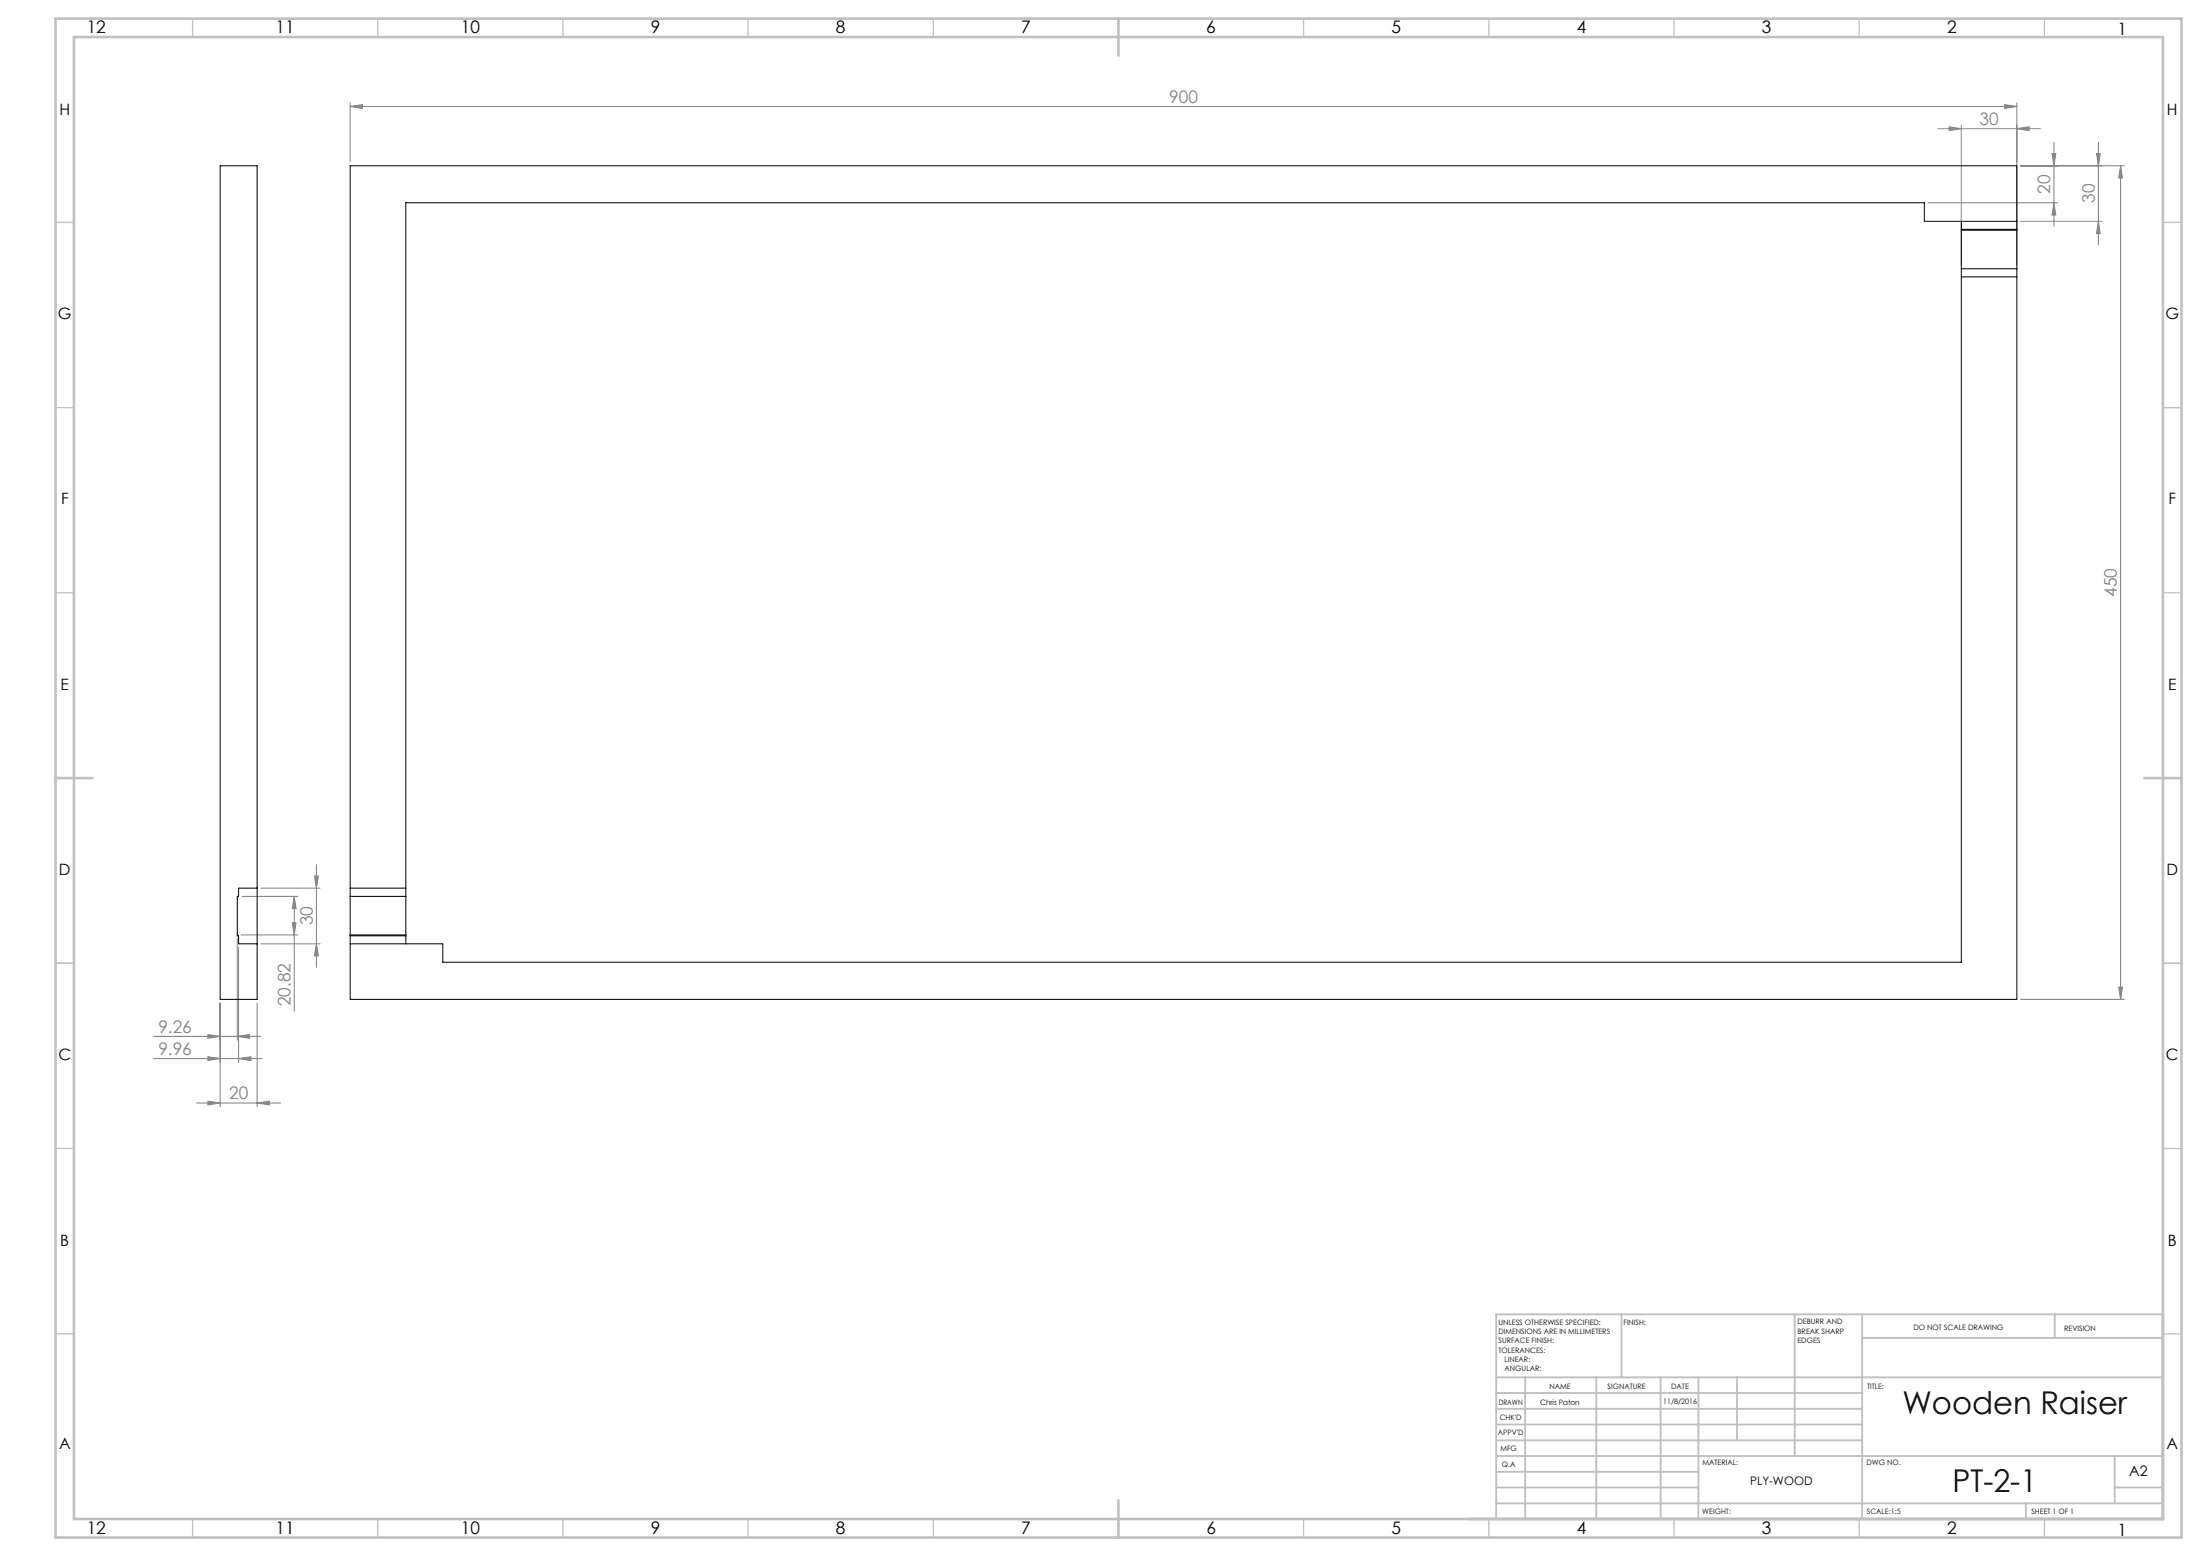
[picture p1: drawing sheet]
<svg xmlns="http://www.w3.org/2000/svg" width="594mm" height="420mm" viewBox="0 0 594 420" stroke-linecap="round" stroke-linejoin="round" font-family="sans-serif">
<g fill="none" stroke="#808080" stroke-width=".27">
<path d="M94.5 28.7l3.4-.5v1.1zM94.5 27.7v16M94.5 28.7h450M523.2 34.7h27.7M526.3 34.2l3.3 .5-3.3 .6zM529.6 33.7v37.8M541.3 28.2l3.2 .5-3.2 .6zM544.5 34.7l3.4-.5v1.1zM544.5 27.7v43.8M554.6 38.4v22.7M566.6 38.4v27.7M520.6 54.7h35"/>
<path d="M545.6 44.7h27.9M545.6 59.7h21.9M554 41.4h1.1l-.5 3.3zM554.6 54.7l.5 3.3h-1.1zM566.1 41.4h1l-.5 3.3zM566.6 59.7l.5 3.4h-1zM572.6 44.7l.5 3.3h-1zM572.6 44.7v225.1M70.4 239.7h16M84.9 236.4h1l-.5 3.3zM85.4 233.4v27.7M64.1 253.3v27.5"/>
<path d="M64.4 255.7v31.1M65.1 252.4h15.3M65.4 242h15M70.4 254.8h16M78.9 249h1l-.5 3.4zM79.4 242v30.9M79.4 242l.5 3.3h-1zM85.4 254.8l.5 3.2h-1zM41.5 279.7h28.9M56.1 279.2l3.3 .5-3.3 .6zM59.4 270.7v28M64.1 279.7l3.3-.5v1.1z"/>
<path d="M69.4 270.7v28M545.6 269.8h27.9M572.1 266.4h1l-.5 3.4zM41.5 285.7h29.3M53.1 297.7h22.7M56.1 297.2l3.3 .5-3.3 .6zM56.1 285.2l3.3 .5-3.3 .6zM64.4 285.7l3.3-.5v1.1zM69.4 297.7l3.3-.5v1.1z"/>
</g>
<g fill="none" stroke="#c0c0c0" stroke-width=".35">
<path d="M52 5v5M102 5v5M152 5v5M202 5v5M252 5v5M352 5v5M402 5v5M452 5v5M502 5v5M552 5v5M15 60h5M584 60h5"/>
<path d="M15 110h5M584 110h5M15 160h5M584 160h5M15 260h5M584 260h5M15 310h5M584 310h5M15 360h5M584 360h5M52 410v5M102 410v5"/>
<path d="M152 410v5M202 410v5M252 410v5M352 410v5M402 410v5M452 410v5M502 410v5M552 410v5"/>
</g>
<g fill="none" stroke="#c0c0c0" stroke-width=".5">
<path d="M437.8 354.8v17M484.6 354.8v38.2M502.8 354.8v55.2M554.8 354.8v6.4M584 354.8h-180v55.2M404 371.8h180M404 376h98.8M411.8 371.8v38.2M431 371.8v38.2M448.4 371.8v38.2M458.6 371.8v38.2M469 371.8v17"/>
<path d="M502.8 361.2h81.2M404 388.8h98.8M404 384.5h98.8M404 380.3h98.8M404 397.3h54.6M404 393h180M571 393v12.8M404 405.8h180M404 401.5h54.6M547 405.8v4.2M571 401.5h13"/>
</g>
<path d="M15 5h574v410h-574zM20 10h564v400h-564zM302 5v10M15 210h10M579 210h10M302 405v10" fill="none" stroke="#c0c0c0" stroke-width=".7"/>
<g fill="#808080">
<path d="M94.5 28.7l3.4-.5v1.1zM541.3 28.2l3.2 .5-3.2 .6zM526.3 34.2l3.3 .5-3.3 .6zM544.5 34.7l3.4-.5v1.1zM56.1 297.2l3.3 .5-3.3 .6zM69.4 297.7l3.3-.5v1.1zM56.1 279.2l3.3 .5-3.3 .6zM64.1 279.7l3.3-.5v1.1zM56.1 285.2l3.3 .5-3.3 .6zM64.4 285.7l3.3-.5v1.1z"/>
<path d="M78.9 249h1l-.5 3.4zM79.4 242l.5 3.3h-1z"/>
<path d="M572.6 44.7l.5 3.3h-1zM572.1 266.4h1l-.5 3.4zM566.1 41.4h1l-.5 3.3zM566.6 59.7l.5 3.4h-1zM554 41.4h1.1l-.5 3.3zM554.6 54.7l.5 3.3h-1.1z"/>
<path d="M84.9 236.4h1l-.5 3.3zM85.4 254.8l.5 3.2h-1z"/>
</g>
<g fill="none" stroke="#000" stroke-width=".27">
<path d="M59.4 44.7h10v225.1h-10zM94.5 44.7h450v225.1h-450zM529.6 59.7v200h-410v-4.9h-25.1M544.5 59.7h-24.9v-5h-410v200.1M529.6 74.7h14.9M529.6 61.9h14.9M529.6 72.5h14.9M529.6 62.1h14.9M69.4 239.7h-5v2.3h-.3v10.6h.3v2.2h5M94.5 239.7h15.1M94.5 252.6h15.1M94.5 242h15.1"/>
<path d="M94.5 252.4h15.1"/>
</g>
<g font-size="8.5">
<text x="513.7" y="381.8">Wooden Raiser</text>
<text x="527.2" y="402.7">PT-2-1</text>
</g>
<g font-size="4.7">
<text x="23.4" y="9">12</text>
<text x="74.4" y="9">11</text>
<text x="124.4" y="9">10</text>
<text x="175.7" y="9">9</text>
<text x="225.7" y="9">8</text>
<text x="275.7" y="9">7</text>
<text x="325.7" y="9">6</text>
<text x="375.7" y="9">5</text>
<text x="425.7" y="9">4</text>
<text x="475.7" y="9">3</text>
<text x="525.7" y="9">2</text>
<text x="23.4" y="414">12</text>
<text x="74.4" y="414">11</text>
<text x="124.4" y="414">10</text>
<text x="175.7" y="414">9</text>
<text x="225.7" y="414">8</text>
<text x="275.7" y="414">7</text>
<text x="325.7" y="414">6</text>
<text x="375.7" y="414">5</text>
<text x="425.7" y="414">4</text>
<text x="475.7" y="414">3</text>
<text x="525.7" y="414">2</text>
</g>
<g font-size="4.7" fill="#808080">
<text x="315.7" y="27.7">900</text>
<text x="534.5" y="33.7">30</text>
<text x="553.6" y="52.3" transform="rotate(-90 553.6 52.3)">20</text>
<text x="565.6" y="54.8" transform="rotate(-90 565.6 54.8)">30</text>
<text x="571.6" y="161.1" transform="rotate(-90 571.6 161.1)">450</text>
<text x="84.4" y="249.8" transform="rotate(-90 84.4 249.8)">30</text>
<text x="78.4" y="271.6" transform="rotate(-90 78.4 271.6)">20.82</text>
<text x="42.8" y="278.7">9.26</text>
<text x="42.8" y="284.7">9.96</text>
<text x="61.9" y="296.7">20</text>
</g>
<g font-size="4.6">
<text x="571.7" y="9.5">1</text>
<text x="571.7" y="414.5">1</text>
</g>
<g font-size="4.2">
<text x="16.1" y="31.1">H</text>
<text x="585.1" y="31.1">H</text>
<text x="15.7" y="86.2">G</text>
<text x="584.7" y="86.2">G</text>
<text x="16.5" y="136.1">F</text>
<text x="585.5" y="136.1">F</text>
<text x="16.4" y="186.2">E</text>
<text x="585.4" y="186.2">E</text>
<text x="15.9" y="236.2">D</text>
<text x="584.9" y="236.2">D</text>
<text x="15.8" y="286.1">C</text>
<text x="584.8" y="286.1">C</text>
<text x="16.3" y="336.3">B</text>
<text x="585.3" y="336.3">B</text>
<text x="15.9" y="391.1">A</text>
<text x="584.9" y="391.1">A</text>
</g>
<text font-size="3.9" x="574.9" y="398.5">A2</text>
<text font-size="3.2" x="472.5" y="400.9">PLY-WOOD</text>
<g font-size="2">
<text x="404.6" y="357.6">UNLESS OTHERWISE SPECIFIED:</text>
<text x="438.4" y="357.6">FINISH:</text>
<text x="485.3" y="357.5">DEBURR AND</text>
<text x="485.3" y="360">BREAK SHARP</text>
<text x="516.6" y="359">DO NOT SCALE DRAWING</text>
<text x="557.3" y="359.2">REVISION</text>
<text x="404.6" y="360.1">DIMENSIONS ARE IN MILLIMETERS</text>
<text x="404.6" y="362.6">SURFACE FINISH:</text>
<text x="404.6" y="365.1">TOLERANCES:</text>
<text x="485.3" y="362.5">EDGES</text>
<text x="406.2" y="367.6">LINEAR:</text>
<text x="406.2" y="370.1">ANGULAR:</text>
<text x="418.3" y="375">NAME</text>
<text x="434" y="374.9">SIGNATURE</text>
<text x="451.2" y="374.9">DATE</text>
<text x="504.1" y="374.9">TITLE:</text>
<text x="404.6" y="379.1">DRAWN</text>
<text x="404.9" y="383.3">CHK'D</text>
<text x="415.8" y="379.1">Chris Paton</text>
<text x="449.1" y="378.9">11/8/2016</text>
<text x="404.4" y="387.4">APPV'D</text>
<text x="405.1" y="391.8">MFG</text>
<text x="405.5" y="396">Q.A</text>
<text x="459.6" y="395.5">MATERIAL:</text>
<text x="504" y="395.5">DWG NO.</text>
<text x="459.6" y="408.5">WEIGHT:</text>
<text x="504.1" y="408.6">SCALE:1:5</text>
<text x="548.5" y="408.6">SHEET 1 OF 1</text>
</g>
</svg>
